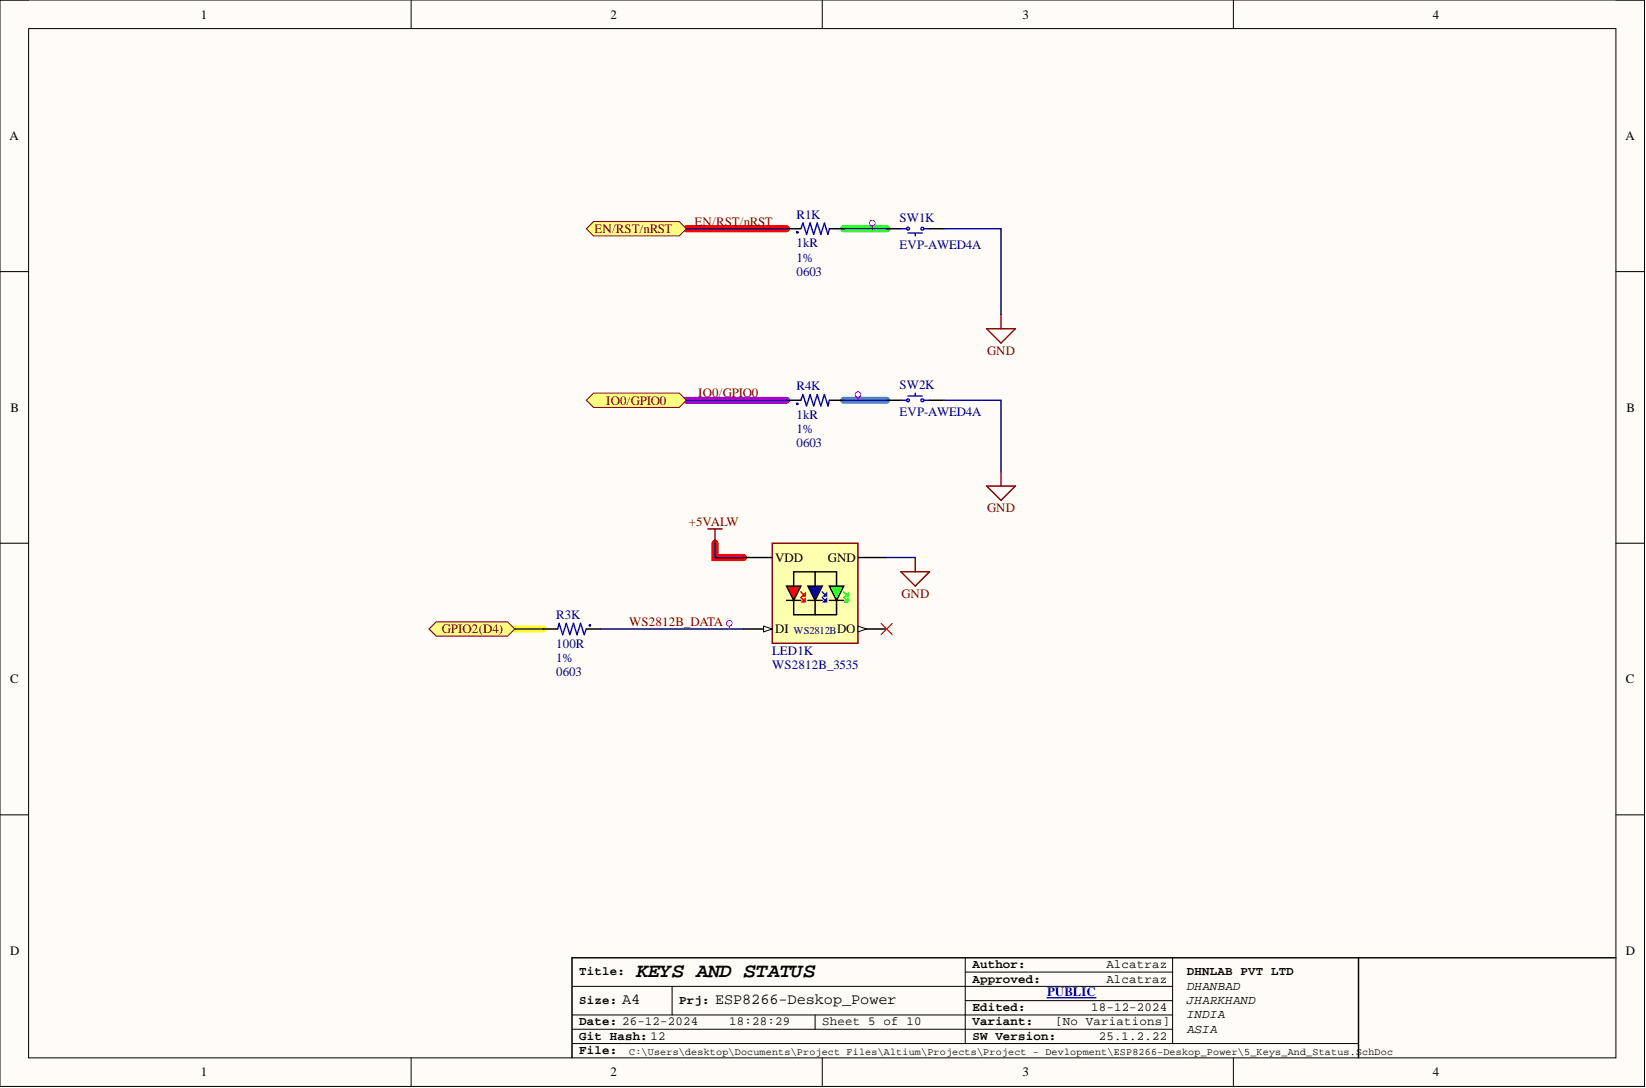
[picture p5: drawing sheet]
<svg xmlns="http://www.w3.org/2000/svg" width="292mm" height="193mm" viewBox="0 0 292 193" stroke-linecap="round" stroke-linejoin="round" font-family="sans-serif">
<path d="M0 0h291.8v192.7h-291.8z" fill-rule="evenodd" fill="#fffcf8"/>
<path d="M0 0h291.8v192.7h-291.8z" fill="none" stroke="#000" stroke-width=".18"/>
<path d="M5.1 5.1h281.7v182.5h-281.7z" fill-rule="evenodd" fill="#fffcf8"/>
<g fill="none" stroke="#000" stroke-width=".18">
<path d="M0 0h5.1M5.1 5.1h281.7v182.5h-281.7zM73 0v5.1M145.9 0v5.1M218.9 0v5.1M286.8 0h5v5.1M0 48.2h5.1M286.8 48.2h5M0 96.3h5.1M286.8 96.3h5M0 144.5h5.1M286.8 144.5h5"/>
<path d="M101.5 174.9h106.6M119.3 174.9v5.1M171.3 172.4h36.8M171.3 177.5h36.8M171.3 169.9v15.2M208.1 169.9v15.2M73 187.6v5.1M101.5 182.6h106.6M101.5 180h106.6M101.5 185.1h139.6M144.6 180v2.6M145.9 187.6v5.1"/>
<path d="M218.9 187.6v5.1M291.8 187.6v5.1"/>
</g>
<path d="M121.8 40.6h17.8M126.9 96.3v2.6h5.1" fill="none" stroke="#f00" stroke-width="1.3"/>
<path d="M121.8 71h17.8" fill="none" stroke="#90f" stroke-width="1.3"/>
<path d="M149.7 71h7.6" fill="none" stroke="#4a86e8" stroke-width="1.3"/>
<path d="M149.7 40.6h7.6" fill="none" stroke="#0f0" stroke-width="1.3"/>
<path d="M91.4 111.6h5" fill="none" stroke="#ff0" stroke-width="1.3"/>
<path d="M139.6 40.6h2.5M147.2 40.6h2.5M157.3 40.6h2.6M165 40.6h2.5M139.6 71h2.5M147.2 71h2.5M157.3 71h2.6M165 71h2.5M241.1 169.9v17.7M286.8 169.9h-185.3v17.7" fill="none" stroke="#000" stroke-width=".25"/>
<g fill="none" stroke="#00f" stroke-width=".25">
<path d="M142.1 40.6l.4-1 .6 2 .7-2 .6 2 .6-2 .7 2 .6-2 .6 2 .3-1M159.9 40.6h1M161.1 41.3h2.6M162.4 41.3v.5M163.9 40.6h1.1M142.1 71l.4-1 .6 2 .7-2 .6 2 .6-2 .7 2 .6-2 .6 2 .3-1M159.9 71h1M161.1 70.2h2.6M162.4 69.7v.5M163.9 71h1.1M185.8 177h8.7"/>
<circle cx="141.5" cy="41.2" r=".1"/>
<circle cx="161.1" cy="40.6" r=".25"/>
<circle cx="163.7" cy="40.6" r=".25"/>
<circle cx="141.5" cy="71.6" r=".1"/>
<circle cx="161.1" cy="71" r=".25"/>
<circle cx="163.7" cy="71" r=".25"/>
</g>
<path d="M175.1 58.3h5.1l-2.6 2.6zM177.6 55.8v2.5M175.1 86.2h5.1l-2.6 2.5zM177.6 83.7v2.5" fill="none" stroke="#800000" stroke-width=".25"/>
<path d="M104 71l1.3-1.3h15.2l1.3 1.3-1.3 1.3h-15.2z" fill-rule="evenodd" fill="#ffff80"/>
<path d="M104 71l1.3-1.3h15.2l1.3 1.3-1.3 1.3h-15.2z" fill="none" stroke="#800000" stroke-width=".18"/>
<path d="M104 40.6l1.3-1.3h15.2l1.3 1.3-1.3 1.2h-15.2z" fill-rule="evenodd" fill="#ffff80"/>
<path d="M104 40.6l1.3-1.3h15.2l1.3 1.3-1.3 1.2h-15.2z" fill="none" stroke="#800000" stroke-width=".18"/>
<g fill="none" stroke="#f0f" stroke-width=".18">
<path d="M154.8 40.1v.5M152.3 70.5v.5"/>
<circle cx="154.8" cy="39.6" r=".51"/>
<circle cx="152.3" cy="70" r=".51"/>
</g>
<path d="M137 96.3h15.3v17.8h-15.3z" fill-rule="evenodd" fill="#ffffb0"/>
<path d="M137 96.3h15.3v17.8h-15.3z" fill="none" stroke="#800000" stroke-width=".25"/>
<path d="M132 111.6h5M139.6 106.5h2.5M140.8 104v-2.6h7.7v2.6M140.8 109h7.7M143.4 106.5h2.5M144.6 101.4v2.6M147.2 106.5h2.5" fill="none" stroke="#000" stroke-width=".25"/>
<path d="M135.5 111.1l1.5 .5-1.5 .5z" fill="#f8fcff"/>
<path d="M135.5 111.1l1.5 .5-1.5 .5z" fill="none" stroke="#000" stroke-width=".18"/>
<path d="M132 98.9h5M152.3 111.6h5" fill="none" stroke="#000" stroke-width=".25"/>
<path d="M152.3 111.1l1.5 .5-1.5 .5z" fill="#f8fcff"/>
<path d="M152.3 111.1l1.5 .5-1.5 .5z" fill="none" stroke="#000" stroke-width=".18"/>
<path d="M152.3 98.9h5" fill="none" stroke="#000" stroke-width=".25"/>
<path d="M147.2 104h2.5l-1.2 2.5z" fill-rule="evenodd" fill="#0f0"/>
<path d="M147.2 104h2.5l-1.2 2.5z" fill="none" stroke="#000" stroke-width=".25"/>
<path d="M143.4 104h2.5l-1.3 2.5z" fill-rule="evenodd" fill="#00f"/>
<path d="M143.4 104h2.5l-1.3 2.5z" fill="none" stroke="#000" stroke-width=".25"/>
<path d="M139.6 104h2.5l-1.3 2.5z" fill-rule="evenodd" fill="#f00"/>
<path d="M139.6 104h2.5l-1.3 2.5z" fill="none" stroke="#000" stroke-width=".25"/>
<path d="M142.4 105.7l.5-.5v.5z" fill="#f00"/>
<path d="M142.1 105l.5 .5M142.4 105.7l.5-.5v.5z" fill="none" stroke="#f00" stroke-width=".25"/>
<path d="M142.4 106.7l.5-.5v.5z" fill="#f00"/>
<path d="M142.1 106l.5 .5M142.4 106.7l.5-.5v.5z" fill="none" stroke="#f00" stroke-width=".25"/>
<path d="M146.2 105.7l.5-.5v.5z" fill="#00f"/>
<path d="M145.9 105l.5 .5M146.2 105.7l.5-.5v.5z" fill="none" stroke="#00f" stroke-width=".25"/>
<path d="M146.2 106.7l.5-.5v.5z" fill="#00f"/>
<path d="M145.9 106l.5 .5M146.2 106.7l.5-.5v.5z" fill="none" stroke="#00f" stroke-width=".25"/>
<path d="M150 105.7l.5-.5v.5z" fill="#0f0"/>
<path d="M149.7 105l.5 .5M150 105.7l.5-.5v.5z" fill="none" stroke="#0f0" stroke-width=".25"/>
<path d="M150 106.7l.5-.5v.5z" fill="#0f0"/>
<path d="M149.7 106l.5 .5M150 106.7l.5-.5v.5z" fill="none" stroke="#0f0" stroke-width=".25"/>
<path d="M140.8 106.5v2.5M144.6 106.5v2.5M148.5 106.5v2.5" fill="none" stroke="#000" stroke-width=".25"/>
<path d="M76.1 111.6l1.3-1.3h12.7l1.3 1.3-1.3 1.2h-12.7z" fill-rule="evenodd" fill="#ffff80"/>
<path d="M76.1 111.6l1.3-1.3h12.7l1.3 1.3-1.3 1.2h-12.7z" fill="none" stroke="#800000" stroke-width=".18"/>
<path d="M156.3 110.5l2.1 2.1M158.4 110.5l-2.1 2.1" fill="none" stroke="#f00" stroke-width=".18"/>
<g fill="none" stroke="#00f" stroke-width=".25">
<path d="M99 111.6l.2-1.1 .7 2.1 .6-2.1 .6 2.1 .7-2.1 .6 2.1 .6-2.1 .7 2.1 .3-1"/>
<circle cx="104.7" cy="110.9" r=".1"/>
</g>
<path d="M96.4 111.6h2.6M104 111.6h2.6" fill="none" stroke="#000" stroke-width=".25"/>
<path d="M125.6 93.8h2.6M126.9 93.8v2.5M162.4 98.9v2.5M159.9 101.4h5.1l-2.6 2.6z" fill="none" stroke="#800000" stroke-width=".25"/>
<path d="M121.8 40.6h17.8M149.7 40.6h7.6M167.5 40.6h10.1v15.2M121.8 71h17.8M149.7 71h7.6M167.5 71h10.1v12.7M126.9 96.3v2.6h5.1M157.3 98.9h5.1M91.4 111.6h5M106.6 111.6h25.4" fill="none" stroke="#000080" stroke-width=".25"/>
<g fill="none" stroke="#f0f" stroke-width=".18">
<path d="M129.4 111.1v.5"/>
<circle cx="129.4" cy="110.5" r=".51"/>
</g>
<text font-size="3.5" x="112.9" y="173.3">KEYS AND STATUS</text>
<g font-size="2.7">
<text x="110.4" y="178.2">A4</text>
<text x="126.9" y="178.2">ESP8266-Deskop_Power</text>
</g>
<g font-size="2.3">
<text x="35.6" y="3.3">1</text>
<text x="108.4" y="3.3">2</text>
<text x="181.4" y="3.3">3</text>
<text x="254.3" y="3.3">4</text>
<text x="1.7" y="24.8">A</text>
<text x="288.5" y="24.8">A</text>
<text x="1.9" y="73">B</text>
<text x="288.6" y="73">B</text>
<text x="137.5" y="99.6">VDD</text>
<text x="146.9" y="99.6">GND</text>
<text x="137.5" y="112.3">DI</text>
<text x="148.5" y="112.3">DO</text>
<text x="1.8" y="121.2">C</text>
<text x="288.5" y="121.2">C</text>
<text x="1.8" y="169.4">D</text>
<text x="288.5" y="169.4">D</text>
<text x="35.6" y="190.9">1</text>
<text x="108.4" y="190.9">2</text>
<text x="181.4" y="190.9">3</text>
<text x="254.3" y="190.9">4</text>
</g>
<g font-size="2.3" fill="#800000">
<text x="105.5" y="41.3">EN/RST/nRST</text>
<text x="123.2" y="40.1">EN/RST/nRST</text>
<text x="175.2" y="62.9">GND</text>
<text x="107.6" y="71.8">IO0/GPIO0</text>
<text x="123.9" y="70.5">IO0/GPIO0</text>
<text x="122.2" y="93.3">+5VALW</text>
<text x="175.2" y="90.8">GND</text>
<text x="160" y="106">GND</text>
<text x="78.4" y="112.3">GPIO2(D4)</text>
<text x="111.7" y="111.1">WS2812B_DATA</text>
</g>
<g font-size="2.3" fill="#000080">
<text x="141.4" y="38.8">R1K</text>
<text x="159.6" y="39.3">SW1K</text>
<text x="141.4" y="43.9">1kR</text>
<text x="141.4" y="46.4">1%</text>
<text x="159.6" y="44.1">EVP-AWED4A</text>
<text x="141.4" y="48.9">0603</text>
<text x="141.4" y="69.2">R4K</text>
<text x="159.6" y="69">SW2K</text>
<text x="141.4" y="74.3">1kR</text>
<text x="141.4" y="76.8">1%</text>
<text x="159.6" y="73.8">EVP-AWED4A</text>
<text x="141.4" y="79.4">0603</text>
<text x="98.7" y="109.8">R3K</text>
<text x="98.7" y="117.4">1%</text>
<text x="98.7" y="114.9">100R</text>
<text x="98.7" y="119.9">0603</text>
<text x="137" y="116.1">LED1K</text>
<text x="137" y="118.7">WS2812B_3535</text>
</g>
<text font-size="2.3" fill="#00f" x="185.8" y="176.7">PUBLIC</text>
<g font-size="2.2">
<text x="102.8" y="173">Title:</text>
<text x="172.6" y="171.7">Author:</text>
<text x="196.3" y="171.7">Alcatraz</text>
<text x="210.6" y="173">DHNLAB PVT LTD</text>
<text x="102.8" y="178.1">Size:</text>
<text x="120.5" y="178.1">Prj:</text>
<text x="172.6" y="174.3">Approved:</text>
<text x="172.6" y="179.3">Edited:</text>
<text x="193.6" y="179.3">18-12-2024</text>
<text x="196.3" y="174.3">Alcatraz</text>
<text x="210.6" y="175.5">DHANBAD</text>
<text x="210.6" y="178.1">JHARKHAND</text>
<text x="102.8" y="181.9">Date: 26-12-2024</text>
<text x="102.8" y="184.4">Git Hash: 12</text>
<text x="129.4" y="181.9">18:28:29</text>
<text x="145.9" y="181.9">Sheet 5 of 10</text>
<text x="172.6" y="184.4">SW Version:</text>
<text x="172.6" y="181.9">Variant:</text>
<text x="187.3" y="181.9">[No Variations]</text>
<text x="195" y="184.4">25.1.2.22</text>
<text x="210.6" y="180.6">INDIA</text>
<text x="210.6" y="183.1">ASIA</text>
<text x="102.8" y="186.9">File:</text>
</g>
<text font-size="1.9" fill="#000080" x="140.8" y="112.4">WS2812B</text>
<text font-size="1.8" x="111.7" y="187.1">C:\Users\desktop\Documents\Project Files\Altium\Projects\Project - Devlopment\ESP8266-Deskop_Power\5_Keys_And_Status.SchDoc</text>
</svg>
